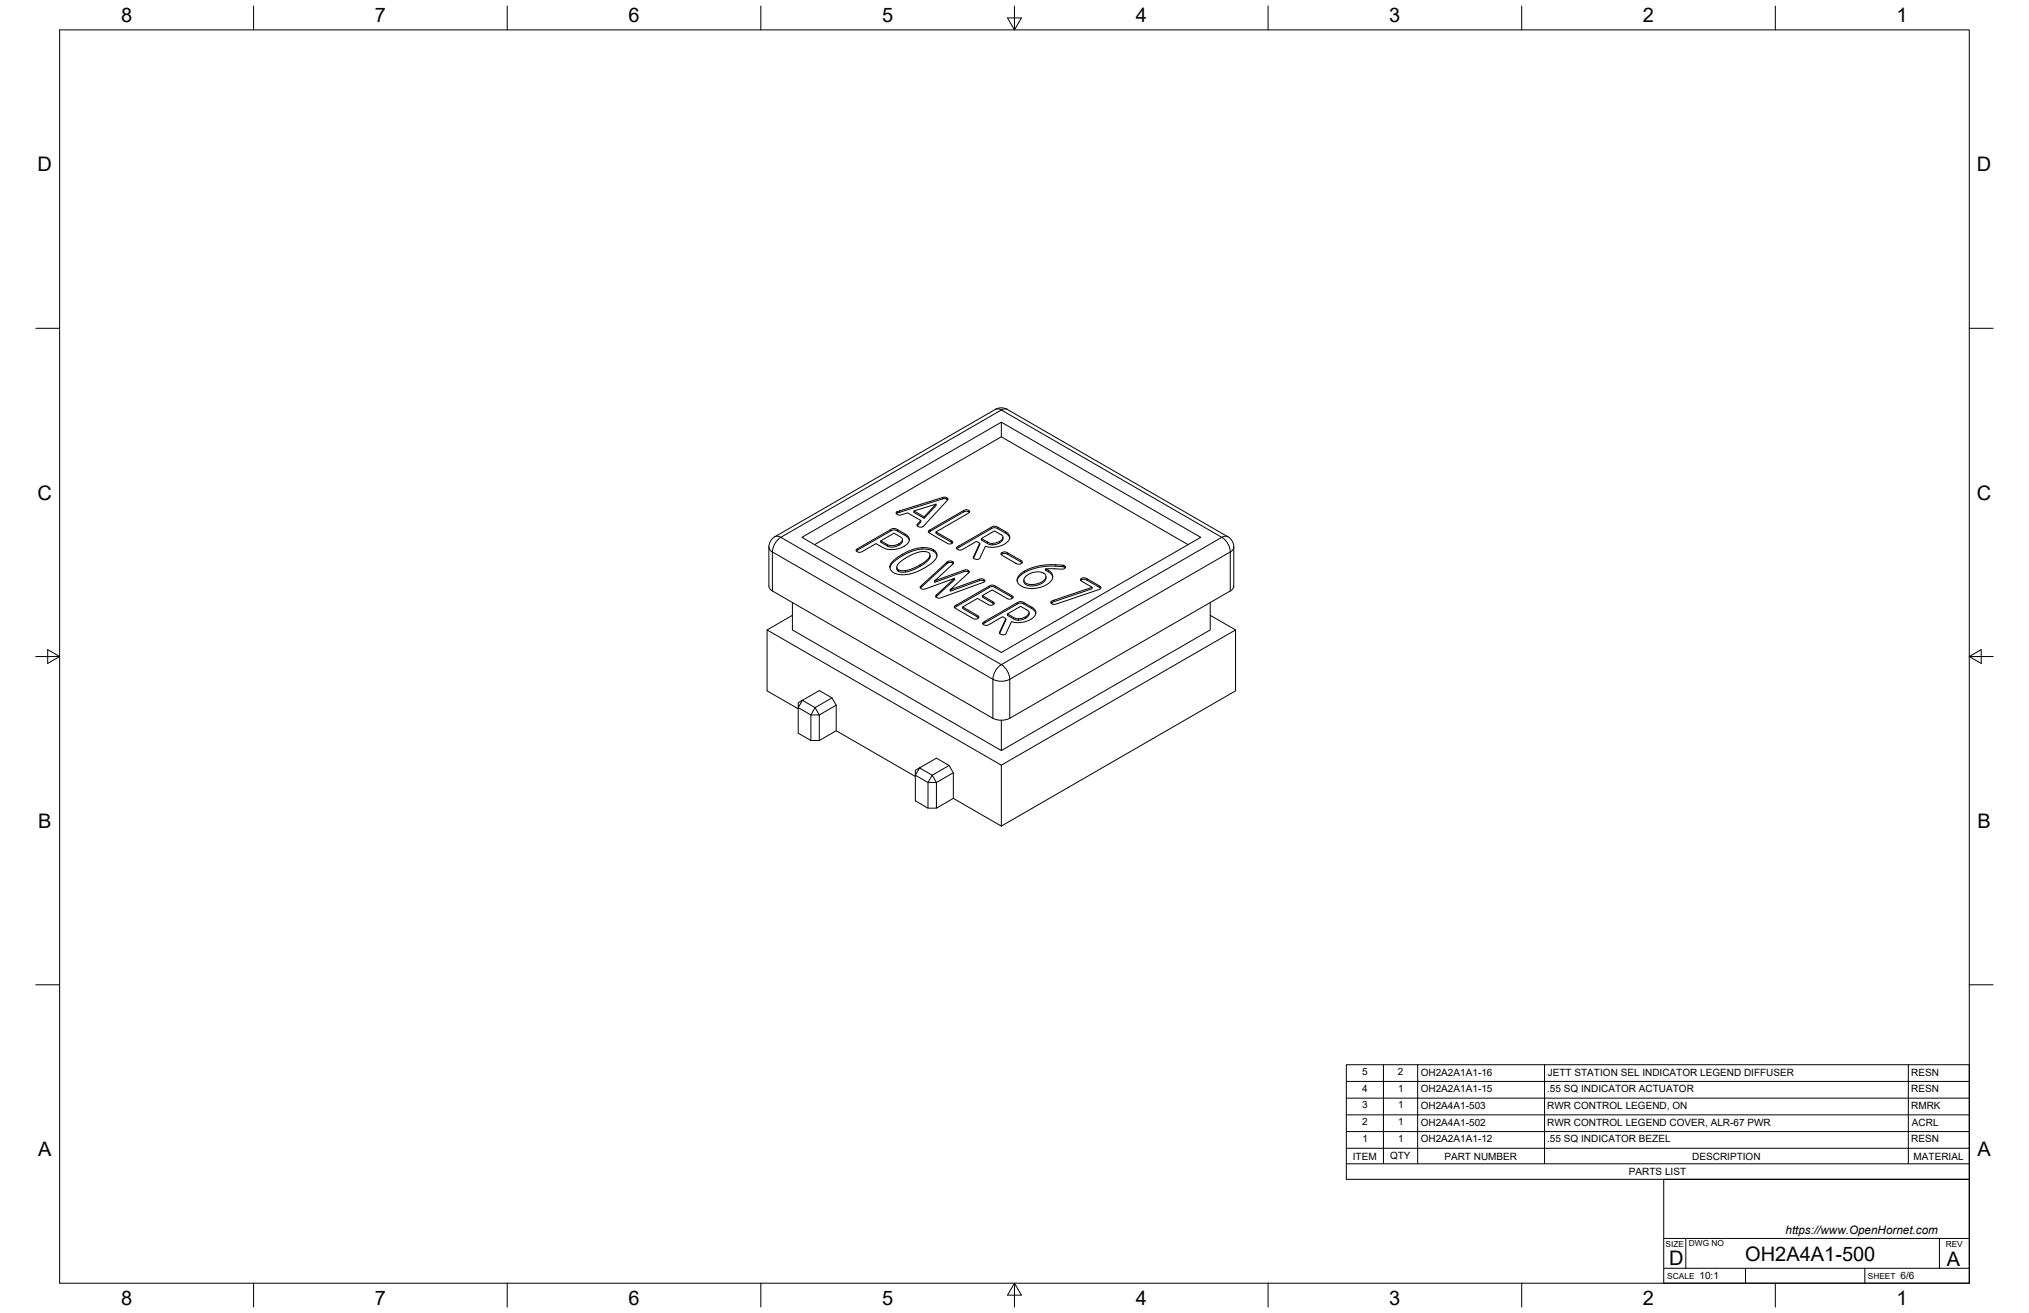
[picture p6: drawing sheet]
<svg xmlns="http://www.w3.org/2000/svg" width="864mm" height="559mm" viewBox="0 0 864 559" stroke-linecap="round" stroke-linejoin="round" font-family="sans-serif">
<!-- layer: Visible Narrow -->
<g fill="none" stroke="#000" stroke-width=".43">
<path d="M423.7 174.2l1.6-.1a1.3 1.3 0 0 0 1.8 0l1.6 .1M382.8 217.4v.7M401.3 211.7v.6M403 211.9v.6M329.8 228.4l1.2-.2 1.4 .5a8 8 0 0 0-3.6 6.2l-1.2-1-.3-1.1M332.3 228.7l93.9-54.2 93.8 54.2-93.8 54.2zM365 233.5v.6M382.1 225.4v.7M390.5 223.1v.6M404.9 230.1v.6M408.1 232.4v.6M420.3 230.7v.6"/>
<path d="M426.5 235.2v.6M428.9 235.3v.6M522.6 228.4l-1.2-.2-1.4 .5a8 8 0 0 1 3.6 6.2M523.6 234.9l-93.8 54.2v16.6M523.6 234.9v16.6M525.1 232.8l-.3 1.1-1.1 1M328.7 251.5v-16.6l93.9 54.2v16.6M392.2 249.2v.6M398.7 253.1v.6M421 249.5v.6M422.5 256v.6M423.6 249.4v.7"/>
<path d="M430.5 253.4v.6M448.7 255.4v.6M462.7 246.4v.6M415.9 261.9v.6M419.2 264.5v.6M431.4 262.8v.6M425 283.8l1.2-.9a8 8 0 0 1 3.6 6.2 8 8 0 0 1-7.2 0l.5-2.4z"/>
</g>
<!-- layer: Visible -->
<g fill="none" stroke="#000" stroke-width=".43">
<path d="M423.7 174.2l-93.9 54.2a5.1 5.1 0 0 0-2.5 4.4v16.6l.3 1.1 1.1 1M423.7 174.2a5.1 5.1 0 0 1 5 0M426.2 179.7v6.2l-79.5 45.9M428.7 174.2l93.9 54.2a5 5 0 0 1 2.5 4.4v16.6l-.3 1.1-1.1 1M426.2 185.9l79.5 45.9M381.5 218l19.9-6.3 1.1-.1 1 .7-.4 .7-9.8 10.7-1 .6-1.3-.1-.7-.6 1.6-2.1-5.6-3.2-3.5 .9-1.1-.4zM381.7 218.4l-.2 .2M389 217.5l9.4-3v.7l-5.1 5.4-4.3-2.5v-.6l4.3 2.5v.6M398.4 214.5l-5.1 5.5M403.4 212.7l-1-.5h-.8l-19.9 6.2v-.6M410.1 217.3v.6l1.1-.3 1.1 .2M410.1 217.9l-14.3 8.3v-.6"/>
<path d="M412.3 217.2v.6l.3 .3M341.3 228.7l84.9-49 84.9 49-84.9 49zM364.7 233.7l15.5-8.8 1.3 .2 4 2.3 1 .9 .5 1.1-.3 1.4-1.2 1.3-1.9 1-2.5 .7-3.9-.2-4.3-2.2-6.4 3.6-1 .1-.7-.4-.4-.4zM374.9 230.2l5.6-3.3 3 1.8 .6 .7-.2 .9-1.2 1.1v.6M379 225.4v.6l1.2-.5 1.3 .2 3.8 2.2M379 226l-14.5 8.5M379.9 239l2.4-2 3-1.8 5.4-1.9 2.9-.3 2.8 .6 1.4 .8 1 1.6-.6 2-2.7 2.5-4.9 2.7-4.5 1.3-3.9-.1-2.4-1.1-.9-1.2-.1-1.1zM382.7 231.4l-2.9 .8-2.1-.4v.6M384.1 229.7l-.1 1-.7 .8-1.6 1-1.8 .4-2.2-.5-2.8-1.6v-.6l2.8 1.6M384.2 235.9v.6M385.3 227.3v.6l1.1 .9 .6 1.2M391.9 221.5v.6l-1.5 1.7"/>
<path d="M392.5 233v.7M395.2 226l15.2-8.9 1.2-.1 1.1 .7-.4 .6-13.9 8.1 6.9 4 .2 .4-.6 .6-1.7-.1-7.7-4.5zM395.7 237.6l.1-1.6-.9-1-2.4-.3-3 .8-3.8 1.8-2.9 2.2-1.1 1.7 .1 .7 .6 .6M395.7 237l-1.2 1.4-2.9 2M395.8 226.2l-.6 .3M395.8 236.2l-.1 1.3-.7 1.1-3.4 2.4M397.3 233.9v.7v-.6M398.4 226.4v.6l7 4.1M398.8 236.6l-1.1-1.8-2.1-.8-2.8-.3-3.2 .5-4.1 1.6-3.5 2.1-2.4 2-.8 1.6M402.9 239.4v.6l.5-.4M402.9 240l-11.1 10.2M403.4 239v.6l.7-.2 1.3 .2"/>
<path d="M405.4 230.5v.5M405.4 239v.6l.4 .3M407.2 233.1v.2M407.2 232.9l15.6-8.9 1.6 .2 3.7 2.1 1.2 1.1 .4 .9v1l-.5 1-2.7 1.8-4 .8-3.1-.4-2.4 5.1-.6 .4h-1.1l-1-.6 2.7-6.2-1.4-.8-6.4 3.6-1.6-.2-.4-.4zM417 231.2v.6l-2.6 5.8-.1-.6M417.7 229.2l5.6-3.2 3.5 2.1v1l-1.4 1.3v.6M421.9 224.4v.6M424.7 224.4v.6M425.4 230.4l-3 .8v.7M426.1 236l1-.5 1.1 .1 6.3 3.5M426.3 235.3l1.1-.4 1.1 .2 6 3.4 .6 .9-1 .7-1.5-.2-6.2-3.6-.4-.6zM426.9 228.6l-.1 1.1-.8 1-1.2 .7-2 .5-2.1-.3-3-1.8v-.6l3.2 1.8 1.5 .2"/>
<path d="M428.1 226.3v.6M429.8 229l-.5-1.1-1.2-1-3.8-2.1-1.5-.2-15.5 8.9M434.5 238.5v.6l.5 .4M328.7 251.5l93.9 54.2M337.3 256.4v11.7l88.9 51.3M378.8 241v.3M385.4 242.8l-1.8 .1-1.2-.4v.6M391.6 241l-3.8 1.9-3.4 .6-2.2-.5-.4-.5-.1-1.1M391.6 241v-.6l-3.3 1.6-2.9 .8v.7M391.8 249.5l11.2-10.2 1.3-.6 1.3 .4 .3 .4-.2 .4-7.9 7.3 13.1-4.7 1.4 .4 .3 .3-.1 .4-8.1 7.4 12.7-4.6h1.2l.9 .7-.7 .8-18.7 6.7-1.3-.4-.2-.7 8-7.4-12.8 4.6-1.6-.3-.3-.5zM406.3 246.1v.7l-7.9 7.3M406.3 258l15.8-9 1.3 .3 7.4 4.3 .4 .5-.8 .8h-1.4l-6.7-3.8-4.2 2.4 4.7 2.7 .4 .7-.5 .4-.8 .3-1-.1-4.8-2.8-6.4 3.6 6.7 3.9 .2 .7-1.1 .6-1.5-.3-7.4-4.3-.5-.5z"/>
<path d="M407 258.2l-.7 .4M409.7 258.3v.7l6.8 4M410.2 242.7v.6l1.1-.2 .8 .3M410.2 243.3l-12.4 4.5v-.6M412.1 242.8v.6l.3 .2M416.9 246.5v.6l.9-.1 .9 .2M416.9 247.1l-12.5 4.5v-.6M418.1 253.5v.6l5 3M418.7 246.6v.6l.4 .3M431.1 254.5l-7.6-4.5-1.3-.4-15.2 8.6v-.7M433 256.5v.6M434.1 244.5l3.8-2.4 5.1-1.4 5.7-.4 3.8 .3 1.1 .7-1.2 .9h-7.5l1.6 .7 1.2 1.2 .4 1-.4 1.6-2.3 2.2-3.9 1.4h-4.3l-3-1.2-.9-.9-.4-1.1 .2-1.2z"/>
<path d="M435.8 256.5v.6M436 243.7l-2.4 1.9-.7 1.6M436.5 245.4l2.3-1.5 2.7-.5 2.8 .6 .9 1.3-.3 1-1.2 1.2-2.5 1-1.8 .3-2.1-.3-1.2-.9-.3-.9zM439.1 258.4v.6M444.9 242.2l.2 .6M445.1 242.2v.6l1.1 .5M445.2 245.4l-.1 1.2-.7 1-1.6 1-2.2 .7-2 .1-1.6-.4-1.1-.9-.1-1.3M446.2 242.7v.6l1.2 1 .7 1.4M447.4 256l17.4-6.1-4.8-2.8-.1-.6 .7-.5 1.8 .2 5.6 3.2 .6 .6-.2 .6-.9 .4-18.2 6.1-1.5-.1-.5-.5zM447.6 256.5l-.2 .2M449.3 240.3v.7l3.1 .2M449.3 241l-5.8 .2-4.1 1-3.4 1.5v-.6"/>
<path d="M452.4 240.5v.7l.5 .1M452.9 240.7v.6l.5 .4M453.5 241.2v.3M460.3 246.2v.6l.8-.3 1.1 .2 5.7 3.2M460.3 246.8l-.3 .3M464.8 249.9v.7l-17.2 5.9v-.7M467.9 249.3v.6l.6 .5M515.1 256.4v11.7l-88.9 51.3v-12.8M523.6 251.5l-93.8 54.2a8 8 0 0 1-7.2 0M326.5 268.1l99.7 57.5v26M337.3 261.9l-10.8 6.2v25.9l13.2 7.7M418.3 265.2v.1"/>
<path d="M418.4 265l15.8-9 1.2 .2 4.3 2.5 .8 .9 .4 .9-.1 1-.7 1-2.7 1.7-3.7 .8-3.2-.5-2.4 5.2-.8 .4h-1.1l-.8-.7 2.7-6.1-1.4-.8-6.3 3.6-1.5-.1-.6-.5zM425.4 269.1v.5M428.1 263.3v.6l-2.6 5.7M428.8 261.3l5.6-3.3 3.5 2.2v1l-1.4 1.3v.6M436.5 262.5l-3 .8v.6M438 260.7l-.1 1.2-.7 .8-1.7 .9-1.7 .3-2.2-.4-2.8-1.6v-.6l3.3 1.8 1.4 .2M440.9 261.1l-.4-.9-1-1-4.1-2.3-1.3-.2-15.7 8.9M515.1 261.9l10.8 6.2M339.7 299.1l1.8-1.1-1.8 3.2zM354.1 297l-7.2 4.2-5.4-3.2 7.2-4.1 5.4 3.1 1.8 3.1v10.9M345.1 315.2v-10.9l-5.4-3.1v10.8l5.4 3.2h3.6l7.2-4.2 33.7 19.5M346.9 301.2l1.8 3.1h-3.6z"/>
<path d="M355.9 300.1l-7.2 4.2v10.9M389.6 327.9l1.8-1.1-1.8 3.1zM396.8 329.9l1.8 3.1h-3.6zM404 325.8l-7.2 4.1-5.4-3.1 7.2-4.1 5.4 3.1 1.8 3.1v10.9M405.8 339.8l-7.2 4.1h-3.6l-5.4-3.1v-10.9l5.4 3.1v10.9M405.8 328.9l-7.2 4.1v10.9M426.2 325.6l99.7-57.5v25.9l-99.7 57.6-20.4-11.8"/>
</g>
<!-- layer: Border -->
<g fill="none" stroke="#000" stroke-width=".43">
<path d="M25.4 12.7h812.8v533.4h-812.8zM107.9 2.6v10.1M215.9 2.6v10.1M323.8 2.6v10.1M428.8 7.6h5.9l-2.9 5.1zM431.8 2.6v10.1M539.7 2.6v10.1M647.7 2.6v10.1M755.6 2.6v10.1M15.2 139.7h10.2M838.2 139.7h10.1M15.2 279.4h10.2"/>
<path d="M20.3 276.5l5.1 2.9-5.1 3zM838.2 279.4l5.1-2.9v5.9zM838.2 279.4h10.1M15.2 419.1h10.2M838.2 419.1h10.1M107.9 546.1v10.2M215.9 546.1v10.2M323.8 546.1v10.2M431.8 546.1l2.9 5.1h-5.9zM431.8 546.1v10.2M539.7 546.1v10.2M647.7 546.1v10.2"/>
<path d="M755.6 546.1v10.2"/>
</g>
<!-- layer: Titleblock -->
<path d="M708.1 501.9h130.1v44.2h-130.1zM708.1 539.8h130.1M708.1 527.1h130.1M717.5 527.1v12.7M742.9 539.8v6.3M793.7 539.8v6.3M825.5 527.1v12.7" fill="none" stroke="#000" stroke-width=".43"/>
<!-- layer: Parts Lists -->
<path d="M573 453.1h265.2v48.8h-265.2zM588.8 453.1v42.2M603.4 453.1v42.2M657.4 453.1v42.2M812.2 453.1v42.2M573 474.5h265.2M573 467.4h265.2M573 460.2h265.2M573 495.3h265.2M573 488.7h265.2M573 481.6h265.2" fill="none" stroke="#000" stroke-width=".43"/>
<g font-size="8.5">
<text x="51.6" y="9.4">8</text>
<text x="159.5" y="9.4">7</text>
<text x="267.5" y="9.4">6</text>
<text x="375.4" y="9.3">5</text>
<text x="483.4" y="9.4">4</text>
<text x="591.3" y="9.4">3</text>
<text x="699.3" y="9.4">2</text>
<text x="807.2" y="9.4">1</text>
<text x="16" y="72.9">D</text>
<text x="841.4" y="72.9">D</text>
<text x="16" y="212.6">C</text>
<text x="841.4" y="212.6">C</text>
<text x="16.2" y="352.3">B</text>
<text x="841.7" y="352.3">B</text>
<text x="16.2" y="492">A</text>
<text x="841.7" y="492">A</text>
<text x="710.4" y="538.4">D</text>
<text x="742.8" y="536.7">OH2A4A1-500</text>
<text x="828.7" y="538.8">A</text>
<text x="51.6" y="555.5">8</text>
<text x="159.5" y="555.5">7</text>
<text x="267.5" y="555.5">6</text>
<text x="375.4" y="555.4">5</text>
<text x="483.4" y="555.5">4</text>
<text x="591.3" y="555.5">3</text>
<text x="699.3" y="555.5">2</text>
<text x="807.2" y="555.5">1</text>
</g>
<text font-size="5" x="760" y="525.2">https://www.OpenHornet.com</text>
<g font-size="4.3">
<text x="579.8" y="457.5">5</text>
<text x="595" y="457.5">2</text>
<text x="604.7" y="457.8">OH2A2A1A1-16</text>
<text x="658.8" y="457.8">JETT STATION SEL INDICATOR LEGEND DIFFUSER</text>
<text x="813.4" y="457.8">RESN</text>
<text x="579.8" y="464.6">4</text>
<text x="595.1" y="464.6">1</text>
<text x="604.7" y="464.9">OH2A2A1A1-15</text>
<text x="658.5" y="464.9">.55 SQ INDICATOR ACTUATOR</text>
<text x="813.4" y="464.9">RESN</text>
<text x="579.8" y="471.7">3</text>
<text x="595.1" y="471.7">1</text>
<text x="604.7" y="472">OH2A4A1-503</text>
<text x="658.6" y="472">RWR CONTROL LEGEND, ON</text>
<text x="813.4" y="471.9">RMRK</text>
<text x="579.8" y="478.8">2</text>
<text x="595.1" y="478.8">1</text>
<text x="604.7" y="479.1">OH2A4A1-502</text>
<text x="658.6" y="479.1">RWR CONTROL LEGEND COVER, ALR-67 PWR</text>
<text x="813.8" y="479.1">ACRL</text>
<text x="579.9" y="485.9">1</text>
<text x="595.1" y="485.9">1</text>
<text x="604.7" y="486.2">OH2A2A1A1-12</text>
<text x="658.5" y="486.2">.55 SQ INDICATOR BEZEL</text>
<text x="813.4" y="486.2">RESN</text>
<text x="575.8" y="493.5">ITEM</text>
<text x="591.7" y="493.4">QTY</text>
<text x="614.8" y="493.5">PART NUMBER</text>
<text x="720.3" y="493.5">DESCRIPTION</text>
<text x="814.5" y="493.5">MATERIAL</text>
<text x="693.3" y="500.1">PARTS LIST</text>
<text x="723.4" y="544.5">10:1</text>
<text x="809" y="544.5">6/6</text>
</g>
<g font-size="3.5">
<text x="708.9" y="530.9">SIZE</text>
<text x="718.9" y="530.5">DWG NO</text>
<text x="828.2" y="530.9">REV</text>
<text x="709.6" y="544.2">SCALE</text>
<text x="795" y="544.2">SHEET</text>
</g>
</svg>
